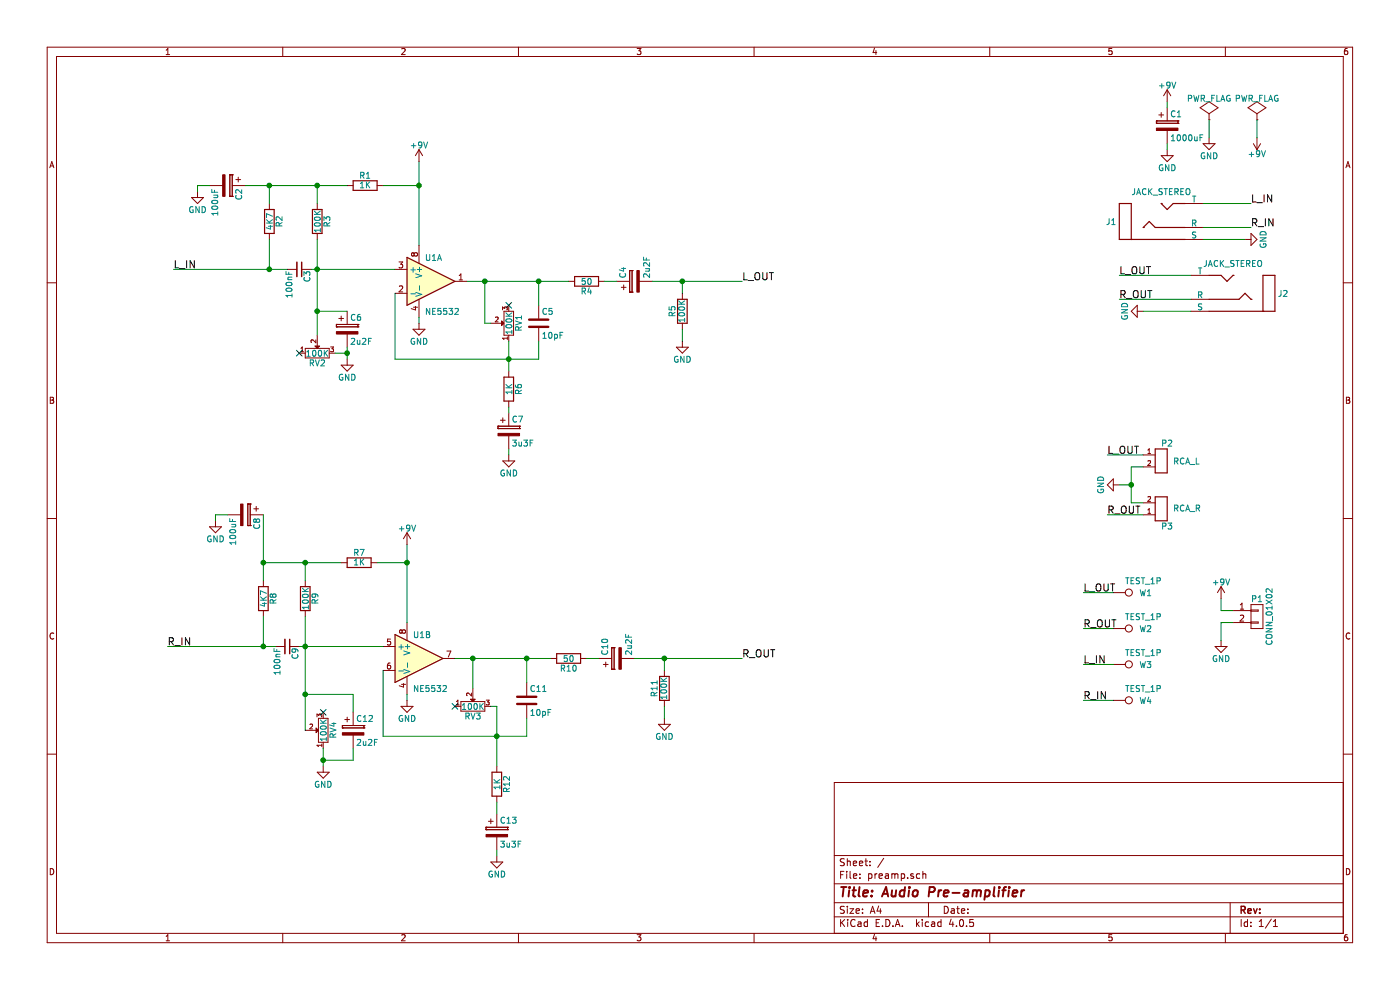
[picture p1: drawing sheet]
EESchema Schematic File Version 2
LIBS:preamp-rescue
LIBS:power
LIBS:device
LIBS:transistors
LIBS:conn
LIBS:linear
LIBS:regul
LIBS:74xx
LIBS:cmos4000
LIBS:adc-dac
LIBS:memory
LIBS:xilinx
LIBS:microcontrollers
LIBS:dsp
LIBS:microchip
LIBS:analog_switches
LIBS:motorola
LIBS:texas
LIBS:intel
LIBS:audio
LIBS:interface
LIBS:digital-audio
LIBS:philips
LIBS:display
LIBS:cypress
LIBS:siliconi
LIBS:opto
LIBS:atmel
LIBS:contrib
LIBS:valves
LIBS:diy_connectors
LIBS:preamp-cache
EELAYER 25 0
EELAYER END
$Descr A4 11693 8268
encoding utf-8
Sheet 1 1
Title "Audio Pre-amplifier"
Date ""
Rev ""
Comp ""
Comment1 ""
Comment2 ""
Comment3 ""
Comment4 ""
$EndDescr
$Comp
L NE5532 U1
U 1 1
P 3600 2350
F 0 "U1" H 3550 2550 50  0000 L CNN
F 1 "NE5532" H 3550 2100 50  0000 L CNN
F 2 "Housings_DIP:DIP-8_W7.62mm" H 3600 2350 50  0001 C CNN
F 3 "" H 3600 2350 50  0000 C CNN
	1    3600 2350
	1    0    0    -1  
$EndComp
$Comp
L NE5532 U1
U 2 1
P 3500 5500
F 0 "U1" H 3450 5700 50  0000 L CNN
F 1 "NE5532" H 3450 5250 50  0000 L CNN
F 2 "Housings_DIP:DIP-8_W7.62mm" H 3500 5500 50  0001 C CNN
F 3 "" H 3500 5500 50  0000 C CNN
	2    3500 5500
	1    0    0    -1  
$EndComp
$Comp
L +9V #PWR01
U 1 1
P 3500 1350
F 0 "#PWR01" H 3500 1200 50  0001 C CNN
F 1 "+9V" H 3500 1490 50  0000 C CNN
F 2 "" H 3500 1350 50  0000 C CNN
F 3 "" H 3500 1350 50  0000 C CNN
	1    3500 1350
	1    0    0    -1  
$EndComp
$Comp
L GND #PWR02
U 1 1
P 3500 2700
F 0 "#PWR02" H 3500 2450 50  0001 C CNN
F 1 "GND" H 3500 2550 50  0000 C CNN
F 2 "" H 3500 2700 50  0000 C CNN
F 3 "" H 3500 2700 50  0000 C CNN
	1    3500 2700
	1    0    0    -1  
$EndComp
$Comp
L R R3
U 1 1
P 2650 1850
F 0 "R3" V 2730 1850 50  0000 C CNN
F 1 "100K" V 2650 1850 50  0000 C CNN
F 2 "Resistors_ThroughHole:Resistor_Horizontal_RM10mm" V 2580 1850 50  0001 C CNN
F 3 "" H 2650 1850 50  0000 C CNN
	1    2650 1850
	1    0    0    -1  
$EndComp
$Comp
L R R2
U 1 1
P 2250 1850
F 0 "R2" V 2330 1850 50  0000 C CNN
F 1 "4K7" V 2250 1850 50  0000 C CNN
F 2 "Resistors_ThroughHole:Resistor_Horizontal_RM10mm" V 2180 1850 50  0001 C CNN
F 3 "" H 2250 1850 50  0000 C CNN
	1    2250 1850
	1    0    0    -1  
$EndComp
$Comp
L CP C2
U 1 1
P 1900 1550
F 0 "C2" H 1925 1650 50  0000 L CNN
F 1 "100uF" H 1925 1450 50  0000 L CNN
F 2 "Capacitors_ThroughHole:C_Radial_D6.3_L11.2_P2.5" H 1938 1400 50  0001 C CNN
F 3 "" H 1900 1550 50  0000 C CNN
	1    1900 1550
	0    1    1    0   
$EndComp
$Comp
L GND #PWR03
U 1 1
P 1650 1600
F 0 "#PWR03" H 1650 1350 50  0001 C CNN
F 1 "GND" H 1650 1450 50  0000 C CNN
F 2 "" H 1650 1600 50  0000 C CNN
F 3 "" H 1650 1600 50  0000 C CNN
	1    1650 1600
	1    0    0    -1  
$EndComp
$Comp
L C_Small C3
U 1 1
P 2500 2250
F 0 "C3" H 2510 2320 50  0000 L CNN
F 1 "100nF" H 2510 2170 50  0000 L CNN
F 2 "Capacitors_ThroughHole:C_Disc_D12_P7.75" H 2500 2250 50  0001 C CNN
F 3 "" H 2500 2250 50  0000 C CNN
	1    2500 2250
	0    1    1    0   
$EndComp
$Comp
L CP C1
U 1 1
P 9750 1050
F 0 "C1" H 9775 1150 50  0000 L CNN
F 1 "1000uF" H 9775 950 50  0000 L CNN
F 2 "Capacitors_ThroughHole:C_Radial_D10_L20_P5" H 9788 900 50  0001 C CNN
F 3 "" H 9750 1050 50  0000 C CNN
	1    9750 1050
	1    0    0    -1  
$EndComp
$Comp
L GND #PWR04
U 1 1
P 9750 1250
F 0 "#PWR04" H 9750 1000 50  0001 C CNN
F 1 "GND" H 9750 1100 50  0000 C CNN
F 2 "" H 9750 1250 50  0000 C CNN
F 3 "" H 9750 1250 50  0000 C CNN
	1    9750 1250
	1    0    0    -1  
$EndComp
$Comp
L +9V #PWR05
U 1 1
P 9750 850
F 0 "#PWR05" H 9750 700 50  0001 C CNN
F 1 "+9V" H 9750 990 50  0000 C CNN
F 2 "" H 9750 850 50  0000 C CNN
F 3 "" H 9750 850 50  0000 C CNN
	1    9750 850 
	1    0    0    -1  
$EndComp
$Comp
L POT-RESCUE-preamp RV2
U 1 1
P 2650 2950
F 0 "RV2" H 2650 2870 50  0000 C CNN
F 1 "100K" H 2650 2950 50  0000 C CNN
F 2 "Potentiometers:Potentiometer_WirePads" H 2650 2950 50  0001 C CNN
F 3 "" H 2650 2950 50  0000 C CNN
	1    2650 2950
	1    0    0    -1  
$EndComp
$Comp
L R R6
U 1 1
P 4250 3250
F 0 "R6" V 4330 3250 50  0000 C CNN
F 1 "1K" V 4250 3250 50  0000 C CNN
F 2 "Resistors_ThroughHole:Resistor_Horizontal_RM10mm" V 4180 3250 50  0001 C CNN
F 3 "" H 4250 3250 50  0000 C CNN
	1    4250 3250
	1    0    0    -1  
$EndComp
$Comp
L POT-RESCUE-preamp RV1
U 1 1
P 4250 2700
F 0 "RV1" H 4250 2620 50  0000 C CNN
F 1 "100K" H 4250 2700 50  0000 C CNN
F 2 "Potentiometers:Potentiometer_WirePads" H 4250 2700 50  0001 C CNN
F 3 "" H 4250 2700 50  0000 C CNN
	1    4250 2700
	0    -1   -1   0   
$EndComp
$Comp
L GND #PWR06
U 1 1
P 4250 3800
F 0 "#PWR06" H 4250 3550 50  0001 C CNN
F 1 "GND" H 4250 3650 50  0000 C CNN
F 2 "" H 4250 3800 50  0000 C CNN
F 3 "" H 4250 3800 50  0000 C CNN
	1    4250 3800
	1    0    0    -1  
$EndComp
$Comp
L CP C7
U 1 1
P 4250 3600
F 0 "C7" H 4275 3700 50  0000 L CNN
F 1 "3u3F" H 4275 3500 50  0000 L CNN
F 2 "Capacitors_ThroughHole:C_Radial_D5_L11_P2.5" H 4288 3450 50  0001 C CNN
F 3 "" H 4250 3600 50  0000 C CNN
	1    4250 3600
	1    0    0    -1  
$EndComp
$Comp
L GND #PWR07
U 1 1
P 2900 3000
F 0 "#PWR07" H 2900 2750 50  0001 C CNN
F 1 "GND" H 2900 2850 50  0000 C CNN
F 2 "" H 2900 3000 50  0000 C CNN
F 3 "" H 2900 3000 50  0000 C CNN
	1    2900 3000
	1    0    0    -1  
$EndComp
$Comp
L +9V #PWR08
U 1 1
P 3400 4550
F 0 "#PWR08" H 3400 4400 50  0001 C CNN
F 1 "+9V" H 3400 4690 50  0000 C CNN
F 2 "" H 3400 4550 50  0000 C CNN
F 3 "" H 3400 4550 50  0000 C CNN
	1    3400 4550
	1    0    0    -1  
$EndComp
$Comp
L GND #PWR09
U 1 1
P 3400 5850
F 0 "#PWR09" H 3400 5600 50  0001 C CNN
F 1 "GND" H 3400 5700 50  0000 C CNN
F 2 "" H 3400 5850 50  0000 C CNN
F 3 "" H 3400 5850 50  0000 C CNN
	1    3400 5850
	1    0    0    -1  
$EndComp
$Comp
L R R9
U 1 1
P 2550 5000
F 0 "R9" V 2630 5000 50  0000 C CNN
F 1 "100K" V 2550 5000 50  0000 C CNN
F 2 "Resistors_ThroughHole:Resistor_Horizontal_RM10mm" V 2480 5000 50  0001 C CNN
F 3 "" H 2550 5000 50  0000 C CNN
	1    2550 5000
	1    0    0    -1  
$EndComp
$Comp
L R R8
U 1 1
P 2200 5000
F 0 "R8" V 2280 5000 50  0000 C CNN
F 1 "4K7" V 2200 5000 50  0000 C CNN
F 2 "Resistors_ThroughHole:Resistor_Horizontal_RM10mm" V 2130 5000 50  0001 C CNN
F 3 "" H 2200 5000 50  0000 C CNN
	1    2200 5000
	1    0    0    -1  
$EndComp
$Comp
L CP C8
U 1 1
P 2050 4300
F 0 "C8" H 2075 4400 50  0000 L CNN
F 1 "100uF" H 2075 4200 50  0000 L CNN
F 2 "Capacitors_ThroughHole:C_Radial_D6.3_L11.2_P2.5" H 2088 4150 50  0001 C CNN
F 3 "" H 2050 4300 50  0000 C CNN
	1    2050 4300
	0    1    1    0   
$EndComp
$Comp
L GND #PWR010
U 1 1
P 1800 4350
F 0 "#PWR010" H 1800 4100 50  0001 C CNN
F 1 "GND" H 1800 4200 50  0000 C CNN
F 2 "" H 1800 4350 50  0000 C CNN
F 3 "" H 1800 4350 50  0000 C CNN
	1    1800 4350
	1    0    0    -1  
$EndComp
$Comp
L C_Small C9
U 1 1
P 2400 5400
F 0 "C9" H 2410 5470 50  0000 L CNN
F 1 "100nF" H 2410 5320 50  0000 L CNN
F 2 "Capacitors_ThroughHole:C_Disc_D12_P7.75" H 2400 5400 50  0001 C CNN
F 3 "" H 2400 5400 50  0000 C CNN
	1    2400 5400
	0    1    1    0   
$EndComp
$Comp
L POT-RESCUE-preamp RV4
U 1 1
P 2700 6100
F 0 "RV4" H 2700 6020 50  0000 C CNN
F 1 "100K" H 2700 6100 50  0000 C CNN
F 2 "Potentiometers:Potentiometer_WirePads" H 2700 6100 50  0001 C CNN
F 3 "" H 2700 6100 50  0000 C CNN
	1    2700 6100
	0    -1   -1   0   
$EndComp
$Comp
L R R12
U 1 1
P 4150 6550
F 0 "R12" V 4230 6550 50  0000 C CNN
F 1 "1K" V 4150 6550 50  0000 C CNN
F 2 "Resistors_ThroughHole:Resistor_Horizontal_RM10mm" V 4080 6550 50  0001 C CNN
F 3 "" H 4150 6550 50  0000 C CNN
	1    4150 6550
	1    0    0    -1  
$EndComp
$Comp
L POT-RESCUE-preamp RV3
U 1 1
P 3950 5900
F 0 "RV3" H 3950 5820 50  0000 C CNN
F 1 "100K" H 3950 5900 50  0000 C CNN
F 2 "Potentiometers:Potentiometer_WirePads" H 3950 5900 50  0001 C CNN
F 3 "" H 3950 5900 50  0000 C CNN
	1    3950 5900
	1    0    0    -1  
$EndComp
$Comp
L GND #PWR011
U 1 1
P 4150 7150
F 0 "#PWR011" H 4150 6900 50  0001 C CNN
F 1 "GND" H 4150 7000 50  0000 C CNN
F 2 "" H 4150 7150 50  0000 C CNN
F 3 "" H 4150 7150 50  0000 C CNN
	1    4150 7150
	1    0    0    -1  
$EndComp
$Comp
L CP C13
U 1 1
P 4150 6950
F 0 "C13" H 4175 7050 50  0000 L CNN
F 1 "3u3F" H 4175 6850 50  0000 L CNN
F 2 "Capacitors_ThroughHole:C_Radial_D5_L11_P2.5" H 4188 6800 50  0001 C CNN
F 3 "" H 4150 6950 50  0000 C CNN
	1    4150 6950
	1    0    0    -1  
$EndComp
$Comp
L GND #PWR012
U 1 1
P 2700 6400
F 0 "#PWR012" H 2700 6150 50  0001 C CNN
F 1 "GND" H 2700 6250 50  0000 C CNN
F 2 "" H 2700 6400 50  0000 C CNN
F 3 "" H 2700 6400 50  0000 C CNN
	1    2700 6400
	1    0    0    -1  
$EndComp
$Comp
L CP C10
U 1 1
P 5150 5500
F 0 "C10" H 5175 5600 50  0000 L CNN
F 1 "2u2F" H 5175 5400 50  0000 L CNN
F 2 "Capacitors_ThroughHole:C_Radial_D5_L11_P2.5" H 5188 5350 50  0001 C CNN
F 3 "" H 5150 5500 50  0000 C CNN
	1    5150 5500
	0    -1   -1   0   
$EndComp
$Comp
L R R7
U 1 1
P 3000 4700
F 0 "R7" V 3080 4700 50  0000 C CNN
F 1 "1K" V 3000 4700 50  0000 C CNN
F 2 "Resistors_ThroughHole:Resistor_Horizontal_RM10mm" V 2930 4700 50  0001 C CNN
F 3 "" H 3000 4700 50  0000 C CNN
	1    3000 4700
	0    -1   -1   0   
$EndComp
$Comp
L GND #PWR013
U 1 1
P 10400 2000
F 0 "#PWR013" H 10400 1750 50  0001 C CNN
F 1 "GND" H 10400 1850 50  0000 C CNN
F 2 "" H 10400 2000 50  0000 C CNN
F 3 "" H 10400 2000 50  0000 C CNN
	1    10400 2000
	0    -1   -1   0   
$EndComp
Text Label 10450 1700 0    60   ~ 0
L_IN
Text Label 10450 1900 0    60   ~ 0
R_IN
$Comp
L PWR_FLAG #FLG014
U 1 1
P 10100 1000
F 0 "#FLG014" H 10100 1095 50  0001 C CNN
F 1 "PWR_FLAG" H 10100 1180 50  0000 C CNN
F 2 "" H 10100 1000 50  0000 C CNN
F 3 "" H 10100 1000 50  0000 C CNN
	1    10100 1000
	1    0    0    -1  
$EndComp
$Comp
L GND #PWR015
U 1 1
P 10100 1150
F 0 "#PWR015" H 10100 900 50  0001 C CNN
F 1 "GND" H 10100 1000 50  0000 C CNN
F 2 "" H 10100 1150 50  0000 C CNN
F 3 "" H 10100 1150 50  0000 C CNN
	1    10100 1150
	1    0    0    -1  
$EndComp
$Comp
L PWR_FLAG #FLG016
U 1 1
P 10500 1000
F 0 "#FLG016" H 10500 1095 50  0001 C CNN
F 1 "PWR_FLAG" H 10500 1180 50  0000 C CNN
F 2 "" H 10500 1000 50  0000 C CNN
F 3 "" H 10500 1000 50  0000 C CNN
	1    10500 1000
	1    0    0    -1  
$EndComp
$Comp
L +9V #PWR017
U 1 1
P 10500 1150
F 0 "#PWR017" H 10500 1000 50  0001 C CNN
F 1 "+9V" H 10500 1290 50  0000 C CNN
F 2 "" H 10500 1150 50  0000 C CNN
F 3 "" H 10500 1150 50  0000 C CNN
	1    10500 1150
	-1   0    0    1   
$EndComp
$Comp
L R R11
U 1 1
P 5550 5750
F 0 "R11" V 5630 5750 50  0000 C CNN
F 1 "100K" V 5550 5750 50  0000 C CNN
F 2 "Resistors_ThroughHole:Resistor_Horizontal_RM10mm" V 5480 5750 50  0001 C CNN
F 3 "" H 5550 5750 50  0000 C CNN
	1    5550 5750
	-1   0    0    1   
$EndComp
$Comp
L TEST_1P W1
U 1 1
P 9300 4950
F 0 "W1" V 9300 5220 50  0000 C CNN
F 1 "TEST_1P" V 9200 5200 50  0000 C CNN
F 2 "Measurement_Points:Measurement_Point_Round-SMD-Pad_Big" H 9500 4950 50  0001 C CNN
F 3 "" H 9500 4950 50  0000 C CNN
	1    9300 4950
	0    1    1    0   
$EndComp
$Comp
L GND #PWR018
U 1 1
P 9550 2600
F 0 "#PWR018" H 9550 2350 50  0001 C CNN
F 1 "GND" H 9550 2450 50  0000 C CNN
F 2 "" H 9550 2600 50  0000 C CNN
F 3 "" H 9550 2600 50  0000 C CNN
	1    9550 2600
	0    1    1    0   
$EndComp
$Comp
L C C11
U 1 1
P 4400 5850
F 0 "C11" H 4425 5950 50  0000 L CNN
F 1 "10pF" H 4425 5750 50  0000 L CNN
F 2 "Capacitors_ThroughHole:C_Disc_D6_P5" H 4438 5700 50  0001 C CNN
F 3 "" H 4400 5850 50  0000 C CNN
	1    4400 5850
	1    0    0    -1  
$EndComp
$Comp
L C C5
U 1 1
P 4500 2700
F 0 "C5" H 4525 2800 50  0000 L CNN
F 1 "10pF" H 4525 2600 50  0000 L CNN
F 2 "Capacitors_ThroughHole:C_Disc_D6_P5" H 4538 2550 50  0001 C CNN
F 3 "" H 4500 2700 50  0000 C CNN
	1    4500 2700
	1    0    0    -1  
$EndComp
$Comp
L R R10
U 1 1
P 4750 5500
F 0 "R10" V 4830 5500 50  0000 C CNN
F 1 "50" V 4750 5500 50  0000 C CNN
F 2 "Resistors_ThroughHole:Resistor_Horizontal_RM10mm" V 4680 5500 50  0001 C CNN
F 3 "" H 4750 5500 50  0000 C CNN
	1    4750 5500
	0    1    1    0   
$EndComp
$Comp
L GND #PWR019
U 1 1
P 5550 6000
F 0 "#PWR019" H 5550 5750 50  0001 C CNN
F 1 "GND" H 5550 5850 50  0000 C CNN
F 2 "" H 5550 6000 50  0000 C CNN
F 3 "" H 5550 6000 50  0000 C CNN
	1    5550 6000
	1    0    0    -1  
$EndComp
$Comp
L CP C4
U 1 1
P 5300 2350
F 0 "C4" H 5325 2450 50  0000 L CNN
F 1 "2u2F" H 5325 2250 50  0000 L CNN
F 2 "Capacitors_ThroughHole:C_Radial_D5_L11_P2.5" H 5338 2200 50  0001 C CNN
F 3 "" H 5300 2350 50  0000 C CNN
	1    5300 2350
	0    -1   -1   0   
$EndComp
$Comp
L R R5
U 1 1
P 5700 2600
F 0 "R5" V 5780 2600 50  0000 C CNN
F 1 "100K" V 5700 2600 50  0000 C CNN
F 2 "Resistors_ThroughHole:Resistor_Horizontal_RM10mm" V 5630 2600 50  0001 C CNN
F 3 "" H 5700 2600 50  0000 C CNN
	1    5700 2600
	-1   0    0    1   
$EndComp
$Comp
L R R4
U 1 1
P 4900 2350
F 0 "R4" V 4980 2350 50  0000 C CNN
F 1 "50" V 4900 2350 50  0000 C CNN
F 2 "Resistors_ThroughHole:Resistor_Horizontal_RM10mm" V 4830 2350 50  0001 C CNN
F 3 "" H 4900 2350 50  0000 C CNN
	1    4900 2350
	0    1    1    0   
$EndComp
$Comp
L GND #PWR020
U 1 1
P 5700 2850
F 0 "#PWR020" H 5700 2600 50  0001 C CNN
F 1 "GND" H 5700 2700 50  0000 C CNN
F 2 "" H 5700 2850 50  0000 C CNN
F 3 "" H 5700 2850 50  0000 C CNN
	1    5700 2850
	1    0    0    -1  
$EndComp
Text Label 6200 2350 0    60   ~ 0
L_OUT
Text Label 9350 2300 0    60   ~ 0
L_OUT
Text Label 9350 2500 0    60   ~ 0
R_OUT
Text Label 6200 5500 0    60   ~ 0
R_OUT
$Comp
L R R1
U 1 1
P 3050 1550
F 0 "R1" V 3130 1550 50  0000 C CNN
F 1 "1K" V 3050 1550 50  0000 C CNN
F 2 "Resistors_ThroughHole:Resistor_Horizontal_RM10mm" V 2980 1550 50  0001 C CNN
F 3 "" H 3050 1550 50  0000 C CNN
	1    3050 1550
	0    -1   -1   0   
$EndComp
Text Label 1450 2250 0    60   ~ 0
L_IN
Text Label 1400 5400 0    60   ~ 0
R_IN
$Comp
L CONN_01X02 P1
U 1 1
P 10500 5150
F 0 "P1" H 10500 5300 50  0000 C CNN
F 1 "CONN_01X02" V 10600 5150 50  0000 C CNN
F 2 "Pin_Headers:Pin_Header_Straight_1x02" H 10500 5150 50  0001 C CNN
F 3 "" H 10500 5150 50  0000 C CNN
	1    10500 5150
	1    0    0    -1  
$EndComp
Text Label 9050 4950 0    60   ~ 0
L_OUT
$Comp
L +9V #PWR021
U 1 1
P 10200 5000
F 0 "#PWR021" H 10200 4850 50  0001 C CNN
F 1 "+9V" H 10200 5140 50  0000 C CNN
F 2 "" H 10200 5000 50  0000 C CNN
F 3 "" H 10200 5000 50  0000 C CNN
	1    10200 5000
	1    0    0    -1  
$EndComp
$Comp
L GND #PWR022
U 1 1
P 10200 5350
F 0 "#PWR022" H 10200 5100 50  0001 C CNN
F 1 "GND" H 10200 5200 50  0000 C CNN
F 2 "" H 10200 5350 50  0000 C CNN
F 3 "" H 10200 5350 50  0000 C CNN
	1    10200 5350
	1    0    0    -1  
$EndComp
$Comp
L TEST_1P W2
U 1 1
P 9300 5250
F 0 "W2" V 9300 5520 50  0000 C CNN
F 1 "TEST_1P" V 9200 5500 50  0000 C CNN
F 2 "Measurement_Points:Measurement_Point_Round-SMD-Pad_Big" H 9500 5250 50  0001 C CNN
F 3 "" H 9500 5250 50  0000 C CNN
	1    9300 5250
	0    1    1    0   
$EndComp
Text Label 9050 5250 0    60   ~ 0
R_OUT
$Comp
L TEST_1P W3
U 1 1
P 9300 5550
F 0 "W3" V 9300 5820 50  0000 C CNN
F 1 "TEST_1P" V 9200 5800 50  0000 C CNN
F 2 "Measurement_Points:Measurement_Point_Round-SMD-Pad_Big" H 9500 5550 50  0001 C CNN
F 3 "" H 9500 5550 50  0000 C CNN
	1    9300 5550
	0    1    1    0   
$EndComp
Text Label 9050 5550 0    60   ~ 0
L_IN
$Comp
L TEST_1P W4
U 1 1
P 9300 5850
F 0 "W4" V 9300 6120 50  0000 C CNN
F 1 "TEST_1P" V 9200 6100 50  0000 C CNN
F 2 "Measurement_Points:Measurement_Point_Round-SMD-Pad_Big" H 9500 5850 50  0001 C CNN
F 3 "" H 9500 5850 50  0000 C CNN
	1    9300 5850
	0    1    1    0   
$EndComp
Text Label 9050 5850 0    60   ~ 0
R_IN
NoConn ~ 2700 5950
NoConn ~ 3800 5900
NoConn ~ 2500 2950
NoConn ~ 4250 2550
$Comp
L CP C6
U 1 1
P 2900 2750
F 0 "C6" H 2925 2850 50  0000 L CNN
F 1 "2u2F" H 2925 2650 50  0000 L CNN
F 2 "Capacitors_ThroughHole:C_Radial_D5_L11_P2.5" H 2938 2600 50  0001 C CNN
F 3 "" H 2900 2750 50  0000 C CNN
	1    2900 2750
	1    0    0    -1  
$EndComp
$Comp
L CP C12
U 1 1
P 2950 6100
F 0 "C12" H 2975 6200 50  0000 L CNN
F 1 "2u2F" H 2975 6000 50  0000 L CNN
F 2 "Capacitors_ThroughHole:C_Radial_D5_L11_P2.5" H 2988 5950 50  0001 C CNN
F 3 "" H 2950 6100 50  0000 C CNN
	1    2950 6100
	1    0    0    -1  
$EndComp
$Comp
L CONNECTOR_2 P2
U 1 1
P 9600 3850
F 0 "P2" H 9700 4000 50  0000 L CNN
F 1 "RCA_L" H 9800 3850 50  0000 L CNN
F 2 "w_conn_av:rca_white" H 9600 3850 60  0001 C CNN
F 3 "" H 9600 3850 60  0001 C CNN
	1    9600 3850
	1    0    0    -1  
$EndComp
$Comp
L CONNECTOR_2 P3
U 1 1
P 9600 4250
F 0 "P3" H 9700 4400 50  0000 L CNN
F 1 "RCA_R" H 9800 4250 50  0000 L CNN
F 2 "w_conn_av:rca_red" H 9600 4250 60  0001 C CNN
F 3 "" H 9600 4250 60  0001 C CNN
	1    9600 4250
	1    0    0    1   
$EndComp
$Comp
L GND #PWR023
U 1 1
P 9350 4050
F 0 "#PWR023" H 9350 3800 50  0001 C CNN
F 1 "GND" H 9350 3900 50  0000 C CNN
F 2 "" H 9350 4050 50  0000 C CNN
F 3 "" H 9350 4050 50  0000 C CNN
	1    9350 4050
	0    1    1    0   
$EndComp
Text Label 9250 3800 0    60   ~ 0
L_OUT
Text Label 9250 4300 0    60   ~ 0
R_OUT
$Comp
L JACK_STEREO J1
U 1 1
P 9700 1850
F 0 "J1" H 9325 1850 50  0000 R CNN
F 1 "JACK_STEREO" H 9700 2100 50  0000 C CNN
F 2 "audio_conn:audio_jack" H 9700 1850 60  0001 C CNN
F 3 "" H 9700 1850 60  0001 C CNN
	1    9700 1850
	1    0    0    -1  
$EndComp
Wire Wire Line
	3500 1350 3500 2050
Wire Wire Line
	3500 2650 3500 2700
Wire Wire Line
	2600 2250 3300 2250
Connection ~ 2650 2250
Wire Wire Line
	1650 1550 1750 1550
Wire Wire Line
	1650 1600 1650 1550
Wire Wire Line
	3300 3000 4500 3000
Wire Wire Line
	3300 3000 3300 2450
Wire Wire Line
	2250 2250 2250 2000
Wire Wire Line
	2650 2000 2650 2800
Wire Wire Line
	2250 1700 2250 1550
Connection ~ 2250 1550
Wire Wire Line
	4050 2350 4050 2700
Connection ~ 4050 2350
Connection ~ 2650 1550
Connection ~ 4250 3000
Wire Wire Line
	4050 2700 4100 2700
Wire Wire Line
	3400 4550 3400 5200
Wire Wire Line
	3400 5800 3400 5850
Wire Wire Line
	2500 5400 3200 5400
Connection ~ 2550 5400
Wire Wire Line
	1800 4300 1900 4300
Wire Wire Line
	1800 4350 1800 4300
Wire Wire Line
	1400 5400 2300 5400
Wire Wire Line
	4150 5900 4150 6400
Wire Wire Line
	3200 6150 4400 6150
Wire Wire Line
	3200 6150 3200 5600
Wire Wire Line
	3800 5500 4600 5500
Wire Wire Line
	4150 7100 4150 7150
Wire Wire Line
	4150 6800 4150 6700
Wire Wire Line
	2700 6250 2700 6400
Wire Wire Line
	2550 5150 2550 6100
Wire Wire Line
	2200 4300 2200 4850
Connection ~ 2200 4700
Connection ~ 3950 5500
Connection ~ 2550 4700
Connection ~ 4150 6150
Wire Wire Line
	2200 5150 2200 5400
Connection ~ 2200 5400
Wire Wire Line
	1450 2250 2400 2250
Wire Wire Line
	2050 1550 2900 1550
Wire Wire Line
	2200 4700 2850 4700
Connection ~ 2250 2250
Wire Wire Line
	10100 1150 10100 1000
Wire Wire Line
	9350 2300 9950 2300
Wire Wire Line
	4400 6150 4400 6000
Wire Wire Line
	4500 3000 4500 2850
Wire Wire Line
	4500 2350 4500 2550
Connection ~ 4500 2350
Wire Wire Line
	2650 2600 2900 2600
Connection ~ 2650 2600
Wire Wire Line
	2950 5950 2950 5800
Wire Wire Line
	2950 5800 2550 5800
Connection ~ 2550 5800
Wire Wire Line
	2950 6250 2950 6350
Wire Wire Line
	2950 6350 2700 6350
Connection ~ 2700 6350
Wire Wire Line
	5550 5500 5550 5600
Wire Wire Line
	4900 5500 5000 5500
Wire Wire Line
	5300 5500 6200 5500
Wire Wire Line
	5550 5900 5550 6000
Wire Wire Line
	5700 2350 5700 2450
Wire Wire Line
	5050 2350 5150 2350
Wire Wire Line
	5450 2350 6200 2350
Wire Wire Line
	5700 2750 5700 2850
Wire Wire Line
	3900 2350 4750 2350
Connection ~ 5700 2350
Wire Wire Line
	9750 900  9750 850 
Wire Wire Line
	9750 1250 9750 1200
Wire Wire Line
	10500 1150 10500 1000
Wire Wire Line
	9350 2500 9950 2500
Connection ~ 5550 5500
Wire Wire Line
	4250 3450 4250 3400
Wire Wire Line
	4250 3800 4250 3750
Wire Wire Line
	4250 2850 4250 3100
Wire Wire Line
	2650 1700 2650 1550
Wire Wire Line
	3200 1550 3500 1550
Connection ~ 3500 1550
Wire Wire Line
	2550 4850 2550 4700
Wire Wire Line
	3150 4700 3400 4700
Connection ~ 3400 4700
Wire Wire Line
	10050 1900 10450 1900
Wire Wire Line
	10050 1700 10450 1700
Wire Wire Line
	9300 4950 9050 4950
Wire Wire Line
	10200 5000 10200 5100
Wire Wire Line
	10200 5100 10300 5100
Wire Wire Line
	10200 5350 10200 5200
Wire Wire Line
	10200 5200 10300 5200
Wire Wire Line
	9300 5250 9050 5250
Wire Wire Line
	9300 5550 9050 5550
Wire Wire Line
	9300 5850 9050 5850
Wire Wire Line
	4400 5700 4400 5500
Connection ~ 4400 5500
Wire Wire Line
	9450 4050 9350 4050
Wire Wire Line
	9450 3900 9550 3900
Connection ~ 9450 4050
Wire Wire Line
	9250 3800 9550 3800
Wire Wire Line
	9450 3900 9450 4200
Wire Wire Line
	9450 4200 9550 4200
Wire Wire Line
	9550 4300 9250 4300
Wire Wire Line
	10400 2000 10050 2000
$Comp
L JACK_STEREO J2
U 1 1
P 10300 2450
F 0 "J2" H 9925 2450 50  0000 R CNN
F 1 "JACK_STEREO" H 10300 2700 50  0000 C CNN
F 2 "audio_conn:audio_jack" H 10300 2450 60  0001 C CNN
F 3 "" H 10300 2450 60  0001 C CNN
	1    10300 2450
	-1   0    0    -1  
$EndComp
Wire Wire Line
	9550 2600 9950 2600
Wire Wire Line
	2900 2900 2900 3000
Wire Wire Line
	2800 2950 2900 2950
Connection ~ 2900 2950
Wire Wire Line
	4100 5900 4150 5900
Wire Wire Line
	3950 5750 3950 5500
$EndSCHEMATC
